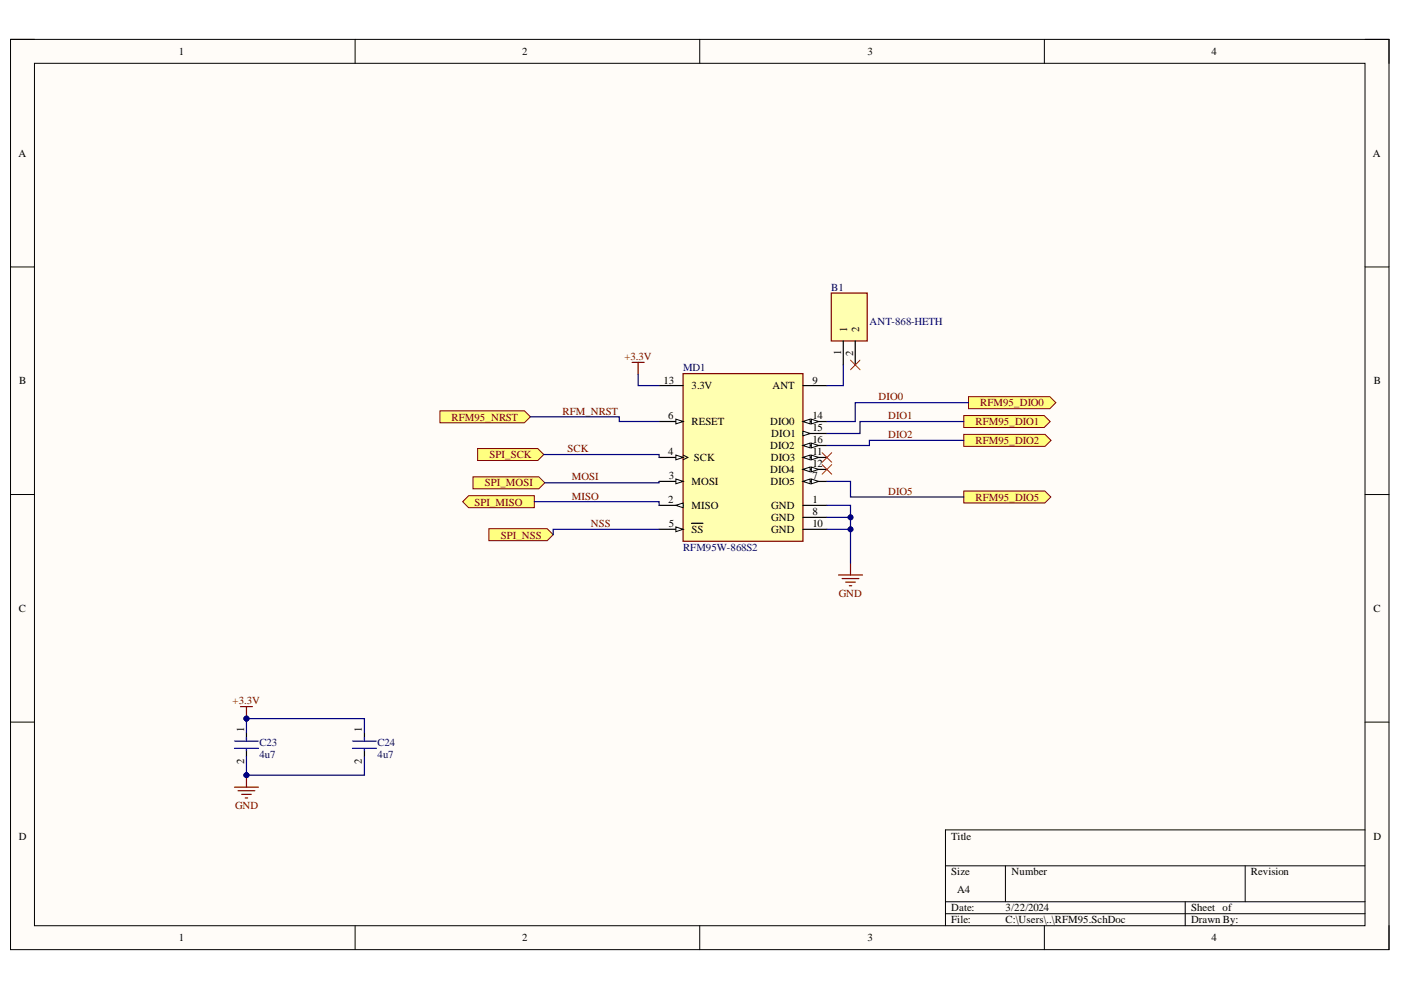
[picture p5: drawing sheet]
<svg xmlns="http://www.w3.org/2000/svg" width="297mm" height="210mm" viewBox="0 0 297 210" stroke-linecap="round" stroke-linejoin="round" font-family="sans-serif">
<path d="M2.2 8.4h292.3v192.9h-292.3z" fill-rule="evenodd" fill="#fffcf8"/>
<path d="M2.2 8.4h292.3v192.9h-292.3z" fill="none" stroke="#000" stroke-width=".21"/>
<path d="M7.3 13.4h282.1v182.9h-282.1z" fill-rule="evenodd" fill="#fffcf8"/>
<g fill="none" stroke="#000" stroke-width=".21">
<path d="M2.2 8.3h5.1M7.3 13.4h282.1v182.9h-282.1zM75.3 8.3v5.1M148.4 8.3v5.1M221.4 8.4v5M289.4 8.4h5.1v5M2.2 56.6h5.1M289.4 56.6h5.1M2.2 104.8h5.1M289.4 104.9h5.1M2.2 153.1h5.1M289.4 153.1h5.1"/>
<path d="M289.4 176h-88.9v20.3M75.3 196.3v5M148.4 196.3v5M200.5 183.6h88.9M200.5 191.2h88.9M200.5 193.7h88.9M213.2 183.6v7.6M221.4 196.3v5M251.3 191.2v5.1M264 183.6v7.6M294.5 196.3v5"/>
</g>
<path d="M144.8 79.2h25.4v35.6h-25.4z" fill-rule="evenodd" fill="#ffffb0"/>
<path d="M144.8 79.2h25.4v35.6h-25.4z" fill="none" stroke="#800000" stroke-width=".25"/>
<path d="M170.2 89.4h5.1" fill="none" stroke="#000" stroke-width=".25"/>
<path d="M170.2 89.4l1.6-.5v1z" fill="#f8fcff"/>
<path d="M170.2 89.4l1.6-.5v1z" fill="none" stroke="#000" stroke-width=".21"/>
<path d="M172 88.9l1.5 .5-1.5 .5z" fill="#f8fcff"/>
<path d="M172 88.9l1.5 .5-1.5 .5z" fill="none" stroke="#000" stroke-width=".21"/>
<path d="M170.2 91.9h5.1" fill="none" stroke="#000" stroke-width=".25"/>
<path d="M170.2 91.4l1.6 .5-1.6 .5z" fill="#f8fcff"/>
<path d="M170.2 91.4l1.6 .5-1.6 .5z" fill="none" stroke="#000" stroke-width=".21"/>
<path d="M170.2 94.5h5.1" fill="none" stroke="#000" stroke-width=".25"/>
<path d="M170.2 94.5l1.6-.6v1.1z" fill="#f8fcff"/>
<path d="M170.2 94.5l1.6-.6v1.1z" fill="none" stroke="#000" stroke-width=".21"/>
<path d="M172 93.9l1.5 .6-1.5 .5z" fill="#f8fcff"/>
<path d="M172 93.9l1.5 .6-1.5 .5z" fill="none" stroke="#000" stroke-width=".21"/>
<path d="M170.2 97h5.1" fill="none" stroke="#000" stroke-width=".25"/>
<path d="M170.2 97l1.6-.5v1z" fill="#f8fcff"/>
<path d="M170.2 97l1.6-.5v1z" fill="none" stroke="#000" stroke-width=".21"/>
<path d="M172 96.5l1.5 .5-1.5 .5z" fill="#f8fcff"/>
<path d="M172 96.5l1.5 .5-1.5 .5z" fill="none" stroke="#000" stroke-width=".21"/>
<path d="M170.2 99.5h5.1" fill="none" stroke="#000" stroke-width=".25"/>
<path d="M170.2 99.5l1.6-.5v1z" fill="#f8fcff"/>
<path d="M170.2 99.5l1.6-.5v1z" fill="none" stroke="#000" stroke-width=".21"/>
<path d="M172 99l1.5 .5-1.5 .5z" fill="#f8fcff"/>
<path d="M172 99l1.5 .5-1.5 .5z" fill="none" stroke="#000" stroke-width=".21"/>
<path d="M170.2 102.1h5.1" fill="none" stroke="#000" stroke-width=".25"/>
<path d="M170.2 102.1l1.6-.5v1z" fill="#f8fcff"/>
<path d="M170.2 102.1l1.6-.5v1z" fill="none" stroke="#000" stroke-width=".21"/>
<path d="M172 101.6l1.5 .5-1.5 .5z" fill="#f8fcff"/>
<path d="M172 101.6l1.5 .5-1.5 .5z" fill="none" stroke="#000" stroke-width=".21"/>
<path d="M139.7 81.8h5.1M139.7 112.2h5.1" fill="none" stroke="#000" stroke-width=".25"/>
<path d="M143.3 111.7l1.5 .5-1.5 .5z" fill="#f8fcff"/>
<path d="M143.3 111.7l1.5 .5-1.5 .5z" fill="none" stroke="#000" stroke-width=".21"/>
<path d="M170.2 81.8h5.1M139.7 107.1h5.1M146.6 111h2.4" fill="none" stroke="#000" stroke-width=".25"/>
<path d="M143.3 107.1l1.5-.5v1.1z" fill="#f8fcff"/>
<path d="M143.3 107.1l1.5-.5v1.1z" fill="none" stroke="#000" stroke-width=".21"/>
<path d="M139.7 102.1h5.1" fill="none" stroke="#000" stroke-width=".25"/>
<path d="M143.3 101.6l1.5 .5-1.5 .5z" fill="#f8fcff"/>
<path d="M143.3 101.6l1.5 .5-1.5 .5z" fill="none" stroke="#000" stroke-width=".21"/>
<path d="M139.7 89.4h5.1" fill="none" stroke="#000" stroke-width=".25"/>
<path d="M143.3 88.9l1.5 .5-1.5 .5z" fill="#f8fcff"/>
<path d="M143.3 88.9l1.5 .5-1.5 .5z" fill="none" stroke="#000" stroke-width=".21"/>
<path d="M139.7 97h5.1" fill="none" stroke="#000" stroke-width=".25"/>
<path d="M143.3 96.5l1.5 .5-1.5 .5z" fill="#f8fcff"/>
<path d="M143.3 96.5l1.5 .5-1.5 .5zM144.8 96.5l1 .5-1 .5" fill="none" stroke="#000" stroke-width=".21"/>
<path d="M170.2 107.1h5.1M170.2 109.7h5.1M170.2 112.2h5.1" fill="none" stroke="#000" stroke-width=".25"/>
<path d="M134 76.8h2.6M135.3 76.8v2.6M180.3 119.4v2.5M177.8 121.9h5.1M178.5 122.7h3.6M179.3 123.4h2M180.1 124.2h.5" fill="none" stroke="#800000" stroke-width=".25"/>
<path d="M93.3 87.1h17.9l1.3 1.3-1.3 1.2h-17.9z" fill-rule="evenodd" fill="#ffff80"/>
<path d="M93.3 87.1h17.9l1.3 1.3-1.3 1.2h-17.9z" fill="none" stroke="#800000" stroke-width=".21"/>
<path d="M101.3 95.1h12.7l1.3 1.3-1.3 1.2h-12.7z" fill-rule="evenodd" fill="#ffff80"/>
<path d="M101.3 95.1h12.7l1.3 1.3-1.3 1.2h-12.7z" fill="none" stroke="#800000" stroke-width=".21"/>
<path d="M100.3 101.1h13.9l1.3 1.3-1.3 1.2h-13.9z" fill-rule="evenodd" fill="#ffff80"/>
<path d="M100.3 101.1h13.9l1.3 1.3-1.3 1.2h-13.9z" fill="none" stroke="#800000" stroke-width=".21"/>
<path d="M98.1 106.4l1.3-1.3h13.9v2.5h-13.9z" fill-rule="evenodd" fill="#ffff80"/>
<path d="M98.1 106.4l1.3-1.3h13.9v2.5h-13.9z" fill="none" stroke="#800000" stroke-width=".21"/>
<path d="M103.7 112.1h12.3l1.3 1.3-1.3 1.2h-12.3z" fill-rule="evenodd" fill="#ffff80"/>
<path d="M103.7 112.1h12.3l1.3 1.3-1.3 1.2h-12.3z" fill="none" stroke="#800000" stroke-width=".21"/>
<path d="M205.3 84.1h17.3l1.3 1.3-1.3 1.2h-17.3z" fill-rule="evenodd" fill="#ffff80"/>
<path d="M205.3 84.1h17.3l1.3 1.3-1.3 1.2h-17.3z" fill="none" stroke="#800000" stroke-width=".21"/>
<path d="M204.3 88.1h17.1l1.3 1.3-1.3 1.2h-17.1z" fill-rule="evenodd" fill="#ffff80"/>
<path d="M204.3 88.1h17.1l1.3 1.3-1.3 1.2h-17.1z" fill="none" stroke="#800000" stroke-width=".21"/>
<path d="M204.3 92.1h17.3l1.2 1.3-1.2 1.2h-17.3z" fill-rule="evenodd" fill="#ffff80"/>
<path d="M204.3 92.1h17.3l1.2 1.3-1.2 1.2h-17.3z" fill="none" stroke="#800000" stroke-width=".21"/>
<path d="M204.3 104.1h17.2l1.3 1.3-1.3 1.2h-17.2z" fill-rule="evenodd" fill="#ffff80"/>
<path d="M204.3 104.1h17.2l1.3 1.3-1.3 1.2h-17.2z" fill="none" stroke="#800000" stroke-width=".21"/>
<path d="M180.3 109.7v2.5" fill="none" stroke="#000080" stroke-width=".25"/>
<circle cx="180.3" cy="112.2" r=".51" fill="#000080"/>
<circle cx="180.3" cy="112.2" r=".51" fill="none" stroke="#000080" stroke-width=".21"/>
<circle cx="180.3" cy="109.7" r=".51" fill="#000080"/>
<circle cx="180.3" cy="109.7" r=".51" fill="none" stroke="#000080" stroke-width=".21"/>
<path d="M175.3 112.2h5v7.2" fill="none" stroke="#000080" stroke-width=".25"/>
<circle cx="180.3" cy="112.2" r=".51" fill="#000080"/>
<circle cx="180.3" cy="112.2" r=".51" fill="none" stroke="#000080" stroke-width=".21"/>
<path d="M175.3 107.1h5v2.6h-5" fill="none" stroke="#000080" stroke-width=".25"/>
<circle cx="180.3" cy="109.7" r=".51" fill="#000080"/>
<circle cx="180.3" cy="109.7" r=".51" fill="none" stroke="#000080" stroke-width=".21"/>
<path d="M135.3 79.4v2.4h4.4M112.5 88.4h18.8v1h8.4M115.3 96.4h24.4v.6M204.3 89.4h-22v2.5h-7M204.3 93.4h-20v1.1h-9M205.3 85.4h-24v4h-6M113.3 106.4h26.4v.7M139.7 102.1v.3h-24.2M139.7 112.2h-22.4v1.2M175.3 102.1h5v3.3h24" fill="none" stroke="#000080" stroke-width=".25"/>
<path d="M176.2 62.1h7.7v10.2h-7.7z" fill-rule="evenodd" fill="#ffffb0"/>
<path d="M176.2 62.1h7.7v10.2h-7.7zM51 149.8h2.5M52.3 149.8v2.6" fill="none" stroke="#800000" stroke-width=".25"/>
<path d="M178.8 72.3v5.1M181.3 72.3v5.1M52.3 155.4v1.7M52.3 158.9v1.5" fill="none" stroke="#000" stroke-width=".25"/>
<path d="M178.8 77.4v4.4h-3.5" fill="none" stroke="#000080" stroke-width=".25"/>
<path d="M180.3 76.4l2 2M182.3 76.4l-2 2M174.3 96l2 2M174.3 98.5l2 2M176.3 96l-2 2M176.3 98.5l-2 2" fill="none" stroke="#f00" stroke-width=".21"/>
<path d="M49.7 157.1h5.1M49.7 158.7h5.1M52.3 156.4v.7M52.3 158.9v.3" fill="none" stroke="#00f" stroke-width=".25"/>
<circle cx="52.3" cy="152.4" r=".51" fill="#000080"/>
<circle cx="52.3" cy="152.4" r=".51" fill="none" stroke="#000080" stroke-width=".21"/>
<path d="M49.7 166.9h5.1M50.5 167.7h3.5M51.2 168.4h2.1M52 169.2h.5M52.3 164.4v2.5" fill="none" stroke="#800000" stroke-width=".25"/>
<circle cx="52.3" cy="164.4" r=".51" fill="#000080"/>
<circle cx="52.3" cy="164.4" r=".51" fill="none" stroke="#000080" stroke-width=".21"/>
<path d="M52.3 152.4v3" fill="none" stroke="#000080" stroke-width=".25"/>
<circle cx="52.3" cy="152.4" r=".51" fill="#000080"/>
<circle cx="52.3" cy="152.4" r=".51" fill="none" stroke="#000080" stroke-width=".21"/>
<path d="M52.3 160.4v4" fill="none" stroke="#000080" stroke-width=".25"/>
<circle cx="52.3" cy="164.4" r=".51" fill="#000080"/>
<circle cx="52.3" cy="164.4" r=".51" fill="none" stroke="#000080" stroke-width=".21"/>
<path d="M77.3 155.4v1.7M77.3 158.9v1.5" fill="none" stroke="#000" stroke-width=".25"/>
<path d="M74.7 157.1h5.1M74.7 158.7h5.1M77.3 156.4v.7M77.3 158.9v.3" fill="none" stroke="#00f" stroke-width=".25"/>
<path d="M52.3 152.4h25v3" fill="none" stroke="#000080" stroke-width=".25"/>
<circle cx="52.3" cy="152.4" r=".51" fill="#000080"/>
<circle cx="52.3" cy="152.4" r=".51" fill="none" stroke="#000080" stroke-width=".21"/>
<path d="M77.3 160.4v4h-25" fill="none" stroke="#000080" stroke-width=".25"/>
<circle cx="52.3" cy="164.4" r=".51" fill="#000080"/>
<circle cx="52.3" cy="164.4" r=".51" fill="none" stroke="#000080" stroke-width=".21"/>
<g font-size="2.3">
<text x="37.9" y="11.7">1</text>
<text x="110.7" y="11.7">2</text>
<text x="183.9" y="11.7">3</text>
<text x="256.8" y="11.7">4</text>
<text x="3.9" y="33.3">A</text>
<text x="291.1" y="33.3">A</text>
<text x="179.6" y="70.5" transform="rotate(-90 179.6 70.5)">1</text>
<text x="182.1" y="70.5" transform="rotate(-90 182.1 70.5)">2</text>
<text x="178.3" y="75.2" transform="rotate(-90 178.3 75.2)">1</text>
<text x="180.9" y="75.4" transform="rotate(-90 180.9 75.4)">2</text>
<text x="4.1" y="81.5">B</text>
<text x="140.7" y="81.3">13</text>
<text x="146.6" y="82.6">3.3V</text>
<text x="163.8" y="82.6">ANT</text>
<text x="172.2" y="81.3">9</text>
<text x="291.3" y="81.5">B</text>
<text x="141.7" y="88.9">6</text>
<text x="172.2" y="88.9">14</text>
<text x="146.6" y="90.2">RESET</text>
<text x="163.3" y="90.2">DIO0</text>
<text x="163.3" y="95.3">DIO2</text>
<text x="163.5" y="92.7">DIO1</text>
<text x="172.2" y="91.5">15</text>
<text x="172.2" y="94">16</text>
<text x="141.7" y="96.5">4</text>
<text x="141.8" y="101.6">3</text>
<text x="147.1" y="97.8">SCK</text>
<text x="163.3" y="100.3">DIO4</text>
<text x="163.4" y="97.8">DIO3</text>
<text x="172.2" y="96.5">11</text>
<text x="172.2" y="99.1">12</text>
<text x="172.2" y="101.6">7</text>
<text x="141.7" y="106.7">2</text>
<text x="146.6" y="107.9">MISO</text>
<text x="146.6" y="102.9">MOSI</text>
<text x="163.4" y="102.9">DIO5</text>
<text x="163.5" y="107.9">GND</text>
<text x="172.2" y="106.7">1</text>
<text x="141.8" y="111.7">5</text>
<text x="146.6" y="113">SS</text>
<text x="163.5" y="110.5">GND</text>
<text x="163.5" y="113">GND</text>
<text x="172.2" y="109.2">8</text>
<text x="172.2" y="111.7">10</text>
<text x="4" y="129.7">C</text>
<text x="291.2" y="129.7">C</text>
<text x="51.8" y="155.1" transform="rotate(-90 51.8 155.1)">1</text>
<text x="76.7" y="155.1" transform="rotate(-90 76.7 155.1)">1</text>
<text x="51.8" y="162" transform="rotate(-90 51.8 162)">2</text>
<text x="76.7" y="162" transform="rotate(-90 76.7 162)">2</text>
<text x="4" y="178">D</text>
<text x="201.7" y="178">Title</text>
<text x="291.2" y="178">D</text>
<text x="201.7" y="185.6">Size</text>
<text x="214.4" y="185.6">Number</text>
<text x="265.2" y="185.6">Revision</text>
<text x="202.9" y="189.4">A4</text>
<text x="201.7" y="193.2">Date:</text>
<text x="201.7" y="195.8">File:</text>
<text x="213.2" y="193.2">3/22/2024</text>
<text x="213.2" y="195.8">C:\Users\..\RFM95.SchDoc</text>
<text x="252.5" y="193.2">Sheet of</text>
<text x="252.5" y="195.8">Drawn By:</text>
<text x="37.9" y="199.6">1</text>
<text x="110.7" y="199.6">2</text>
<text x="183.9" y="199.6">3</text>
<text x="256.8" y="199.6">4</text>
</g>
<g font-size="2.3" fill="#000080">
<text x="176.2" y="61.6">B1</text>
<text x="184.3" y="68.9">ANT-868-HETH</text>
<text x="144.8" y="78.7">MD1</text>
<text x="144.8" y="116.8">RFM95W-868S2</text>
<text x="55" y="158.2">C23</text>
<text x="55" y="160.7">4u7</text>
<text x="80" y="158.2">C24</text>
<text x="80" y="160.7">4u7</text>
</g>
<g font-size="2.3" fill="#800000">
<text x="132.4" y="76.3">+3.3V</text>
<text x="95.8" y="89.2">RFM95_NRST</text>
<text x="119.3" y="87.9">RFM_NRST</text>
<text x="186.3" y="84.9">DIO0</text>
<text x="188.3" y="88.9">DIO1</text>
<text x="207.8" y="86.1">RFM95_DIO0</text>
<text x="120.3" y="95.9">SCK</text>
<text x="188.3" y="92.9">DIO2</text>
<text x="206.8" y="90.2">RFM95_DIO1</text>
<text x="206.8" y="94.2">RFM95_DIO2</text>
<text x="103.8" y="97.1">SPI_SCK</text>
<text x="121.2" y="101.9">MOSI</text>
<text x="100.6" y="107.2">SPI_MISO</text>
<text x="102.8" y="103.1">SPI_MOSI</text>
<text x="121.2" y="105.9">MISO</text>
<text x="188.3" y="104.9">DIO5</text>
<text x="206.8" y="106.2">RFM95_DIO5</text>
<text x="125.3" y="111.7">NSS</text>
<text x="106.2" y="114.2">SPI_NSS</text>
<text x="177.8" y="126.5">GND</text>
<text x="49.3" y="149.4">+3.3V</text>
<text x="49.8" y="171.5">GND</text>
</g>
</svg>
